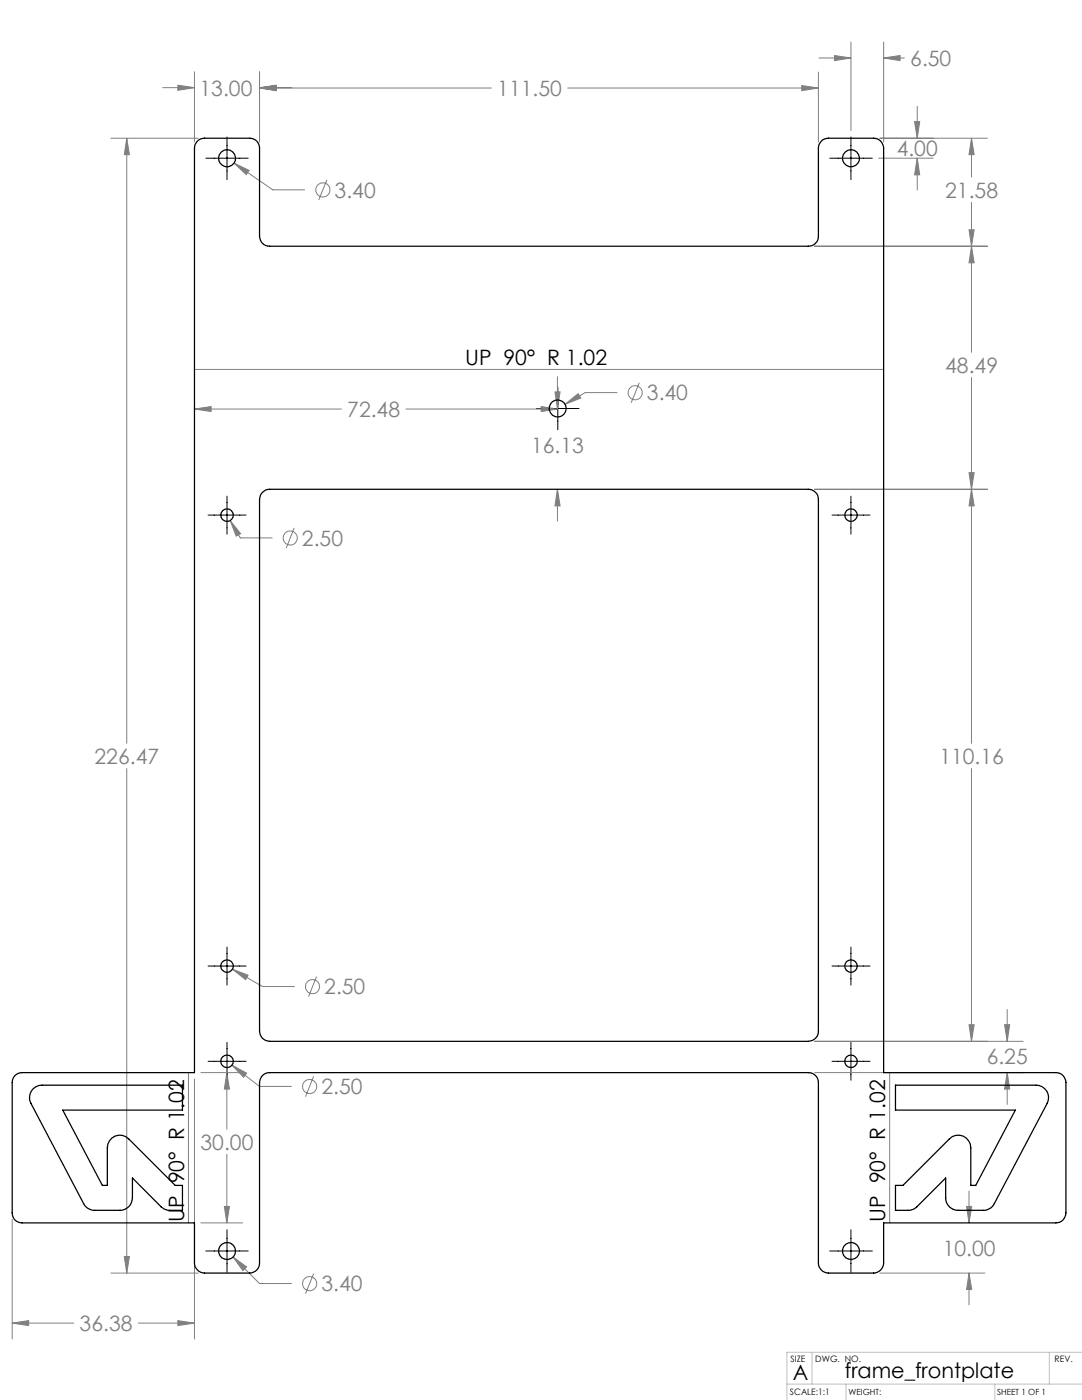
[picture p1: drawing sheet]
<svg xmlns="http://www.w3.org/2000/svg" width="216mm" height="279mm" viewBox="0 0 216 279" stroke-linecap="round" stroke-linejoin="round" font-family="sans-serif">
<g fill="none" stroke="#808080" stroke-width=".2">
<path d="M32.5 17.5h6.3M35.5 17l3.3 .5-3.3 .5zM38.8 14.3v14M51.8 17.6l3.3-.5v1zM51.8 17.5l3.3-.5v1zM51.8 14.3v14M51.8 17.6h46.2M51.8 17.5h6.3M113.3 17.6h50M160 17.1l3.3 .5-3.3 .5zM163.3 14.4v13.9M163.4 11.6h6.4"/>
<path d="M166.5 11.1l3.3 .5-3.3 .5zM169.8 8.4v17.7M176.3 11.6l3.3-.5v1zM176.3 8.4v19.9M176.3 11.6h4.1M22.1 27.6h17.4M25.3 27.6l.5 3.3h-1zM25.3 27.6v120.7M46.7 32.6l3 1.4-.6 .9zM46.7 32.6l7.7 5.3h6.4M65.2 35.9l-1.6 4M175.3 31.6h10.9"/>
<path d="M175.6 27.6h21.4M182.5 24.3h1l-.5 3.3zM183 31.6l.5 3.3h-1zM183 21.2v6.4M183 31.6v6.3M193.9 27.6l.5 3.3h-1zM193.9 27.6v7.7M162.6 49.1h34.4M193.4 45.9h1l-.5 3.2zM193.9 49.1l.5 3.4h-1zM193.9 40.4v29.9M38.8 73.7h137.5"/>
<path d="M110.7 78.2h1.1l-.6 3.3zM111.2 75.2v6.3M123.1 78.4h-6.3l-4.1 2.3M127.6 76.4l-1.7 4M193.9 75.4v72.9M38.8 81.6l3.3-.5v1zM38.8 81.6h29.3M81 81.6h30.3M108 81.1l3.3 .5-3.3 .5zM111.2 97.6l.6 3.4h-1.1zM111.2 97.6v6.4M112.7 80.7l2.7-2.1 .5 .8z"/>
<path d="M162.6 97.6h34.4M193.4 94.3h1l-.5 3.3zM193.9 97.6l.5 3.4h-1zM45.9 103.9l2.1 2.6-.9 .5zM45.9 103.9l2 3.5h6.4M58.7 105.3l-1.6 4.1M25.3 153.4v100.7M193.9 153.4v54.4M46.4 193.4l3.1 1.2-.5 .9zM46.4 193.4l6 3.5h6.3M63.1 194.9l-1.5 4M37.6 214.1v30"/>
<path d="M38.8 215.3v51.9M40.1 214.1h8.3M45.3 214.1l.5 3.2h-1zM45.3 214.1v11.3M46.3 212.6l2.9 1.6-.6 .8zM46.3 212.6l5.5 4.2h6.3M62.6 214.8l-1.6 4.1M162.6 207.8h41.6M162.6 214.1h41.6M177.5 214.1v30M193.4 204.5h1l-.5 3.3zM200.4 204.5h1.1l-.5 3.3z"/>
<path d="M201 214.1l.5 3.2h-1.1zM201 201.5v6.3M201 214.1v6.3M45.3 230.4v13.7M193.4 237.7v6.4M2.4 243.3v23.9M22.1 254.1h17.4M24.8 250.8h1l-.5 3.3zM40.1 244.1h8.3M44.8 240.8h1l-.5 3.3zM46.5 250.9l2.7 1.9-.7 .8zM46.5 250.9l5.3 5.3h6.3"/>
<path d="M62.6 254.2l-1.6 4M175.6 254.1h20.9M192.9 240.8h1l-.5 3.3zM193.4 254.1l.5 3.3h-1zM193.4 254.1v6.3M2.4 264.1l3.3-.5v.9zM2.4 264.1h12.3M27.6 264.1h11.2M35.5 263.6l3.3 .5-3.3 .4z"/>
<circle cx="64.4" cy="37.9" r="1.4"/>
<circle cx="126.7" cy="78.4" r="1.42"/>
<circle cx="57.9" cy="107.4" r="1.42"/>
<circle cx="62.4" cy="196.9" r="1.42"/>
<circle cx="61.8" cy="216.9" r="1.42"/>
<circle cx="61.8" cy="256.2" r="1.42"/>
</g>
<g fill="none" stroke="#000" stroke-width=".2">
<path d="M41.1 31.6h8.4M45.3 27.3v8.5M165.6 31.6h8.5M169.8 27.3v8.5M111.3 77.3v8.5M45.3 99v7.6M107 81.5h8.5M169.8 99v7.6M41.5 102.8h7.6M166 102.8h7.6M41.5 192.8h7.6M45.3 189v7.6"/>
<path d="M166 192.8h7.6M169.8 189v7.6M41.5 211.8h7.6M45.3 208v7.6M166 211.8h7.6M169.8 208v7.6M41.1 249.7h8.4M45.3 245.4v8.5M165.6 249.7h8.5M169.8 245.4v8.5"/>
</g>
<path d="M157 276.2h58.8M162 269.9v6.3M168.8 276.2v3.2M198.5 276.2v3.2M209.4 269.9v6.3M215.8 269.9h-58.8v9.5" fill="none" stroke="#c0c0c0" stroke-width=".2"/>
<path d="M51.8 17.6l3.3-.5v1zM160 17.1l3.3 .5-3.3 .5zM35.5 17l3.3 .5-3.3 .5zM51.8 17.5l3.3-.5v1zM46.7 32.6l2.4 2.3 .6-.9zM166.5 11.1l3.3 .5-3.3 .5zM176.3 11.6l3.3-.5v1zM183 31.6l.5 3.3h-1zM182.5 24.3h1l-.5 3.3zM193.9 27.6l.5 3.3h-1zM193.4 45.9h1l-.5 3.2zM193.9 49.1l.5 3.4h-1zM193.4 94.3h1l-.5 3.3zM193.9 97.6l.5 3.4h-1zM193.4 204.5h1l-.5 3.3zM200.4 204.5h1.1l-.5 3.3zM201 214.1l.5 3.2h-1.1zM45.3 214.1l.5 3.2h-1zM44.8 240.8h1l-.5 3.3zM2.4 264.1l3.3-.5v.9zM35.5 263.6l3.3 .5-3.3 .4zM192.9 240.8h1l-.5 3.3zM193.4 254.1l.5 3.3h-1zM24.8 250.8h1l-.5 3.3zM25.3 27.6l.5 3.3h-1zM108 81.1l3.3 .5-3.3 .5zM38.8 81.6l3.3-.5v1zM110.7 78.2h1.1l-.6 3.3zM111.2 97.6l.6 3.4h-1.1zM112.7 80.7l3.2-1.3-.5-.8zM45.9 103.9l1.2 3.1 .9-.5zM46.4 193.4l2.6 2.1 .5-.9zM46.3 212.6l2.3 2.4 .6-.8zM46.5 250.9l2 2.7 .7-.8z" fill="#808080"/>
<g fill="none" stroke="#000" stroke-width=".25">
<path d="M39.4 28.2a1.91 1.91 0 0 1 1.4-.6h9a1.93 1.93 0 0 1 2 2v17.6a1.99 1.99 0 0 0 2 1.9h107.5a1.99 1.99 0 0 0 2-1.9v-17.6a1.99 1.99 0 0 1 2-2h9a1.99 1.99 0 0 1 2 2v184.5h34.4a1.99 1.99 0 0 1 2 1.9v26a1.99 1.99 0 0 1-2 2.1h-34.4v8a2.05 2.05 0 0 1-2 2h-9a2.05 2.05 0 0 1-2-2v-36.1a1.99 1.99 0 0 0-2-1.9h-107.5a1.99 1.99 0 0 0-2 1.9v36.1a1.99 1.99 0 0 1-2 2h-9a2.05 2.05 0 0 1-2-2v-8h-34.4a1.93 1.93 0 0 1-2-2.1v-26a1.93 1.93 0 0 1 2-1.9h34.4v-184.5a1.92 1.92 0 0 1 .6-1.4zM52.4 98.2a1.78 1.78 0 0 1 1.4-.6h107.5a2.05 2.05 0 0 1 2 2.1v106.1a2.05 2.05 0 0 1-2 2h-107.5a2.05 2.05 0 0 1-2-2v-106.1l.2-.8zM6.6 217.3l1.1-.7h.7h28v4.9h-23.9l7.9 15.1h1v-7.5a2.49 2.49 0 0 1 1.6-2.4 2.49 2.49 0 0 1 2.7 .6l9.3 9.3h1.4v4.9h-2.5a2.47 2.47 0 0 1-1.8-.7l-5.7-5.7v3.9a2.47 2.47 0 0 1-2.5 2.5h-5a2.45 2.45 0 0 1-2.2-1.3l-10.5-20a2.49 2.49 0 0 1 .4-2.9zM178.7 216.6h28a2.48 2.48 0 0 1 2.3 3.6l-10.6 20a2.45 2.45 0 0 1-2.2 1.3h-5a2.47 2.47 0 0 1-2.5-2.5v-3.9l-5.7 5.7a2.47 2.47 0 0 1-1.8 .7h-2.5v-4.9h1.5l9.2-9.3a2.49 2.49 0 0 1 2.8-.6 2.49 2.49 0 0 1 1.5 2.4v7.5h1l7.9-15.1h-23.9z"/>
<circle cx="45.3" cy="31.6" r="1.7"/>
<circle cx="169.8" cy="31.6" r="1.7"/>
<circle cx="111.3" cy="81.5" r="1.71"/>
<circle cx="45.3" cy="102.8" r="1.25"/>
<circle cx="169.8" cy="102.8" r="1.26"/>
<circle cx="45.3" cy="192.8" r="1.24"/>
<circle cx="169.8" cy="192.8" r="1.25"/>
<circle cx="45.3" cy="211.8" r="1.25"/>
<circle cx="169.8" cy="211.8" r="1.26"/>
<circle cx="45.3" cy="249.7" r="1.7"/>
<circle cx="169.8" cy="249.7" r="1.71"/>
</g>
<g font-size="4.2" fill="#808080">
<text x="181.6" y="13.2">6.50</text>
<text x="39.8" y="19.1">13.00</text>
<text x="99.2" y="19.2">111.50</text>
<text x="178.9" y="31.2">4.00</text>
<text x="66.8" y="39.4">3.40</text>
<text x="188.6" y="39.5">21.58</text>
<text x="188.6" y="74.4">48.49</text>
<text x="69.3" y="83.2">72.48</text>
<text x="129.1" y="79.9">3.40</text>
<text x="106" y="90.4">16.13</text>
<text x="60.3" y="108.9">2.50</text>
<text x="18.9" y="152.4">226.47</text>
<text x="187.4" y="152.4">110.16</text>
<text x="64.7" y="198.4">2.50</text>
<text x="196.9" y="212.3">6.25</text>
<text x="64.1" y="218.4">2.50</text>
<text x="40" y="229.4">30.00</text>
<text x="188.1" y="250.6">10.00</text>
<text x="64.1" y="257.7">3.40</text>
<text x="15.9" y="265.6">36.38</text>
</g>
<g font-size="4.2">
<text x="92.8" y="72.8">UP 90° R 1.02</text>
<text x="36.7" y="243.8" transform="rotate(-90 36.7 243.8)">UP 90° R 1.02</text>
<text x="176.6" y="243.8" transform="rotate(-90 176.6 243.8)">UP 90° R 1.02</text>
<text x="158.2" y="275.4">A</text>
<text x="168.6" y="275.1">frame_frontplate</text>
</g>
<g font-size="1.8">
<text x="157.7" y="271.7">SIZE</text>
<text x="162.7" y="271.8">DWG. NO.</text>
<text x="210.4" y="271.9">REV.</text>
<text x="157.6" y="278.4">SCALE:1:1</text>
</g>
<g font-size="1.7">
<text x="169.3" y="278.4">WEIGHT:</text>
<text x="199" y="278.4">SHEET 1 OF 1</text>
</g>
</svg>
